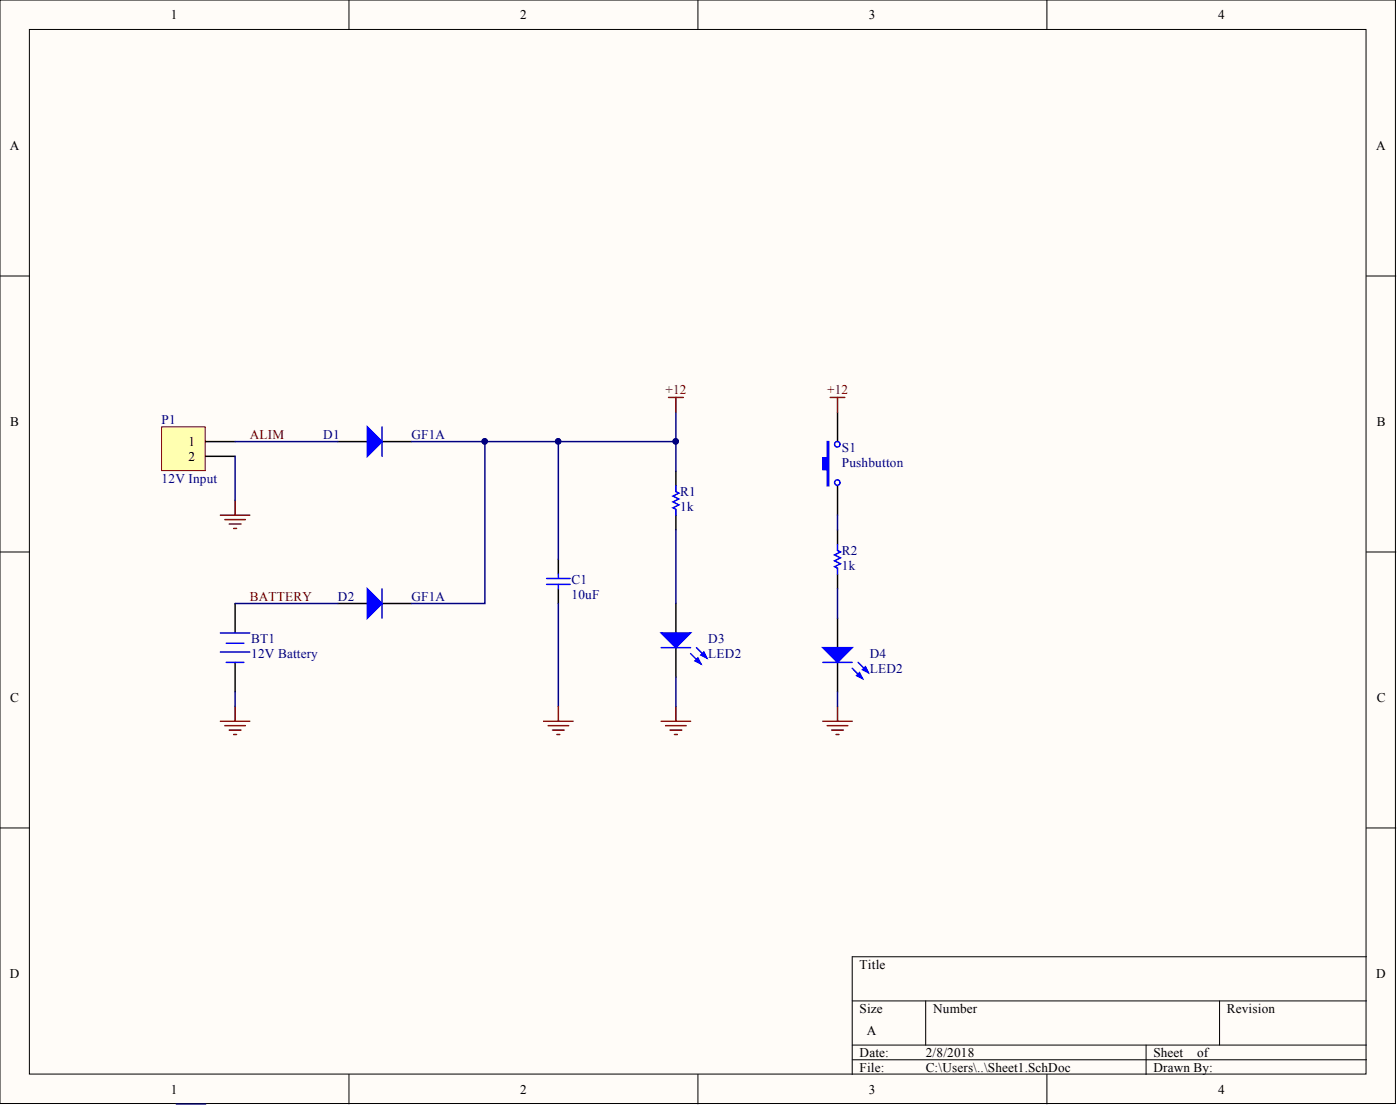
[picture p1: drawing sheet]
<svg xmlns="http://www.w3.org/2000/svg" width="241mm" height="190mm" viewBox="0 0 241 190" stroke-linecap="round" stroke-linejoin="round" font-family="sans-serif">
<g fill="#fffcf8" stroke="#000" stroke-width=".17">
<path d="M0 0h240.5v190.1h-240.5z"/>
<path d="M5.1 5.1h230.3v179.9h-230.3z"/>
</g>
<g fill="none" stroke="#000" stroke-width=".17">
<path d="M60.1 0v5.1M120.3 0v5.1M180.4 0v5.1M0 47.5h5.1M235.5 47.5h5.1M0 95.1h5.1M235.5 95.1h5.1M0 142.6h5.1M235.5 142.6h5.1M146.9 172.4h88.6M159.5 172.4v7.6M210.2 172.4v7.6"/>
<path d="M235.5 164.8h-88.6v20.3M60.1 185.1v5M120.3 185.1v5M146.9 180h88.6M146.9 182.5h88.6M180.4 185.1v5M197.5 180v5.1"/>
</g>
<g fill="none" stroke="#000" stroke-width=".25">
<path d="M58.2 76.1h5.1M65.8 76.1h5.1M144.4 71v5.1M96.2 96.3v2.6M116.5 81.1v2.6M116.5 88.7v2.6M144.4 83.7v5M144.4 91.3v2.5M144.4 98.9v2.5M40.5 103.9v5.1M40.5 114.1v5.1M58.2 103.9h5.1"/>
<path d="M65.8 103.9h5.1M96.2 101.4v2.5M116.5 103.9v5.1M116.5 111.6v5M144.4 106.5v5.1M144.4 114.1v5.1"/>
</g>
<g fill="none" stroke="#00f" stroke-width=".25">
<path d="M65.8 73.5v5.1M94.2 99.6h4.1M96.2 98.9v.7M116.5 83.7v1l.5 .2-1 .5 1 .5-1 .6 1 .5-1 .5 .5 .2v1M144.4 93.8v1l.5 .3-1.1 .5 1.1 .5-1.1 .5 1.1 .5-1.1 .5 .6 .3v1M38 112.3h5.1M38 109h5.1M39 110.8h3M39 114.1h3M65.8 101.4v5.1M94.2 100.7h4.1M96.2 100.7v.7"/>
<path d="M114 111.6h5M119 112.6l1.8 1.7M120 111.6l1.8 1.7M141.8 114.1h5.1M146.9 115.1l1.8 1.8M147.9 114.1l1.8 1.8"/>
<circle cx="144.3" cy="76.5" r=".47"/>
<circle cx="144.3" cy="83.1" r=".47"/>
</g>
<g fill="#00f" stroke="#00f" stroke-width=".25">
<path d="M63.3 73.5l2.5 2.6-2.5 2.5z"/>
<path d="M63.3 101.4l2.5 2.5-2.5 2.6z"/>
<path d="M114 109h5l-2.5 2.6z"/>
<path d="M120.3 113.3l.5 1-1-.5z"/>
<path d="M121.3 112.3l.5 1-1-.5z"/>
<path d="M141.8 111.6h5.1l-2.5 2.5z"/>
<path d="M148.2 115.9l.5 1-1.1-.5z"/>
<path d="M149.2 114.9l.5 1-1-.5z"/>
<path d="M142.6 76.1h.2v7.6h-.2v-2.8h-.8v-2h.8z" fill-rule="evenodd"/>
</g>
<path d="M27.9 73.5h7.5v7.6h-7.5z" fill="#ffffb0" stroke="#800000" stroke-width=".17"/>
<path d="M35.5 76.1h5M35.5 78.6h5" fill="none" stroke="#000" stroke-width=".25"/>
<g fill="none" stroke="#000080" stroke-width=".25">
<path d="M40.5 76.1h17.7M40.5 78.6v7.6M70.9 76.1h12.7v27.8h-12.7M83.6 76.1h12.6v20.2M96.2 76.1h20.3v5M116.5 71v5.1M116.5 91.3v12.6M144.4 88.7v2.6M40.5 103.9h17.7M40.5 119.2v2.5M96.2 103.9v17.8M116.5 116.6v5.1"/>
<path d="M144.4 101.4v5.1M144.4 119.2v2.5M30.4 190.1h5.1"/>
</g>
<g fill="none" stroke="#800000" stroke-width=".25">
<path d="M115.2 68.5h2.6M116.5 68.5v2.5M143.1 68.5h2.5M144.4 68.5v2.5M38 88.7h5.1M38.7 89.5h3.6M39.5 90.3h2M40.3 91h.5M40.5 86.2v2.5M38 124.2h5.1M38.7 125h3.6M39.5 125.8h2"/>
<path d="M40.3 126.5h.5M40.5 121.7v2.5M93.7 124.2h5.1M94.5 125h3.5M95.2 125.8h2M96 126.5h.5M96.2 121.7v2.5M114 124.2h5M114.7 125h3.6M115.5 125.8h2M116.2 126.5h.5M116.5 121.7v2.5"/>
<path d="M141.8 124.2h5.1M142.6 125h3.5M143.3 125.8h2.1M144.1 126.5h.5M144.4 121.7v2.5"/>
</g>
<g fill="#000080" stroke="#000080" stroke-width=".17">
<circle cx="83.5" cy="76" r=".47"/>
<circle cx="96.2" cy="76" r=".47"/>
<circle cx="116.5" cy="76" r=".47"/>
</g>
<g font-size="2.3">
<text x="29.5" y="3.3">1</text>
<text x="89.7" y="3.3">2</text>
<text x="149.8" y="3.3">3</text>
<text x="209.9" y="3.3">4</text>
<text x="1.7" y="25.8">A</text>
<text x="237.2" y="25.8">A</text>
<text x="1.8" y="73.4">B</text>
<text x="32.5" y="76.8">1</text>
<text x="237.3" y="73.4">B</text>
<text x="32.5" y="79.4">2</text>
<text x="1.8" y="120.9">C</text>
<text x="237.3" y="120.9">C</text>
<text x="148.2" y="166.8">Title</text>
<text x="1.7" y="168.4">D</text>
<text x="237.2" y="168.4">D</text>
<text x="148.2" y="174.4">Size</text>
<text x="149.4" y="178.2">A</text>
<text x="160.8" y="174.4">Number</text>
<text x="211.5" y="174.4">Revision</text>
<text x="148.2" y="182">Date:</text>
<text x="148.2" y="184.6">File:</text>
<text x="159.5" y="182">2/8/2018</text>
<text x="159.5" y="184.6">C:\Users\..\Sheet1.SchDoc</text>
<text x="198.8" y="182">Sheet</text>
<text x="198.8" y="184.6">Drawn By:</text>
<text x="206.3" y="182">of</text>
<text x="29.5" y="188.4">1</text>
<text x="89.7" y="188.4">2</text>
<text x="149.8" y="188.4">3</text>
<text x="209.9" y="188.4">4</text>
</g>
<g font-size="2.3" fill="#800000">
<text x="114.7" y="67.9">+12</text>
<text x="142.6" y="67.9">+12</text>
<text x="43.1" y="75.6">ALIM</text>
<text x="43.1" y="103.4">BATTERY</text>
</g>
<g font-size="2.3" fill="#000080">
<text x="27.9" y="73">P1</text>
<text x="55.7" y="75.6">D1</text>
<text x="70.9" y="75.6">GF1A</text>
<text x="145.1" y="77.8">S1</text>
<text x="27.9" y="83.2">12V Input</text>
<text x="145.1" y="80.4">Pushbutton</text>
<text x="117.3" y="85.4">R1</text>
<text x="117.3" y="88">1k</text>
<text x="145.1" y="95.6">R2</text>
<text x="98.5" y="100.7">C1</text>
<text x="145.1" y="98.1">1k</text>
<text x="58.2" y="103.4">D2</text>
<text x="70.9" y="103.4">GF1A</text>
<text x="98.5" y="103.2">10uF</text>
<text x="43.3" y="110.8">BT1</text>
<text x="43.3" y="113.3">12V Battery</text>
<text x="122.1" y="110.8">D3</text>
<text x="122.1" y="113.3">LED2</text>
<text x="149.9" y="113.3">D4</text>
<text x="149.9" y="115.9">LED2</text>
</g>
</svg>
